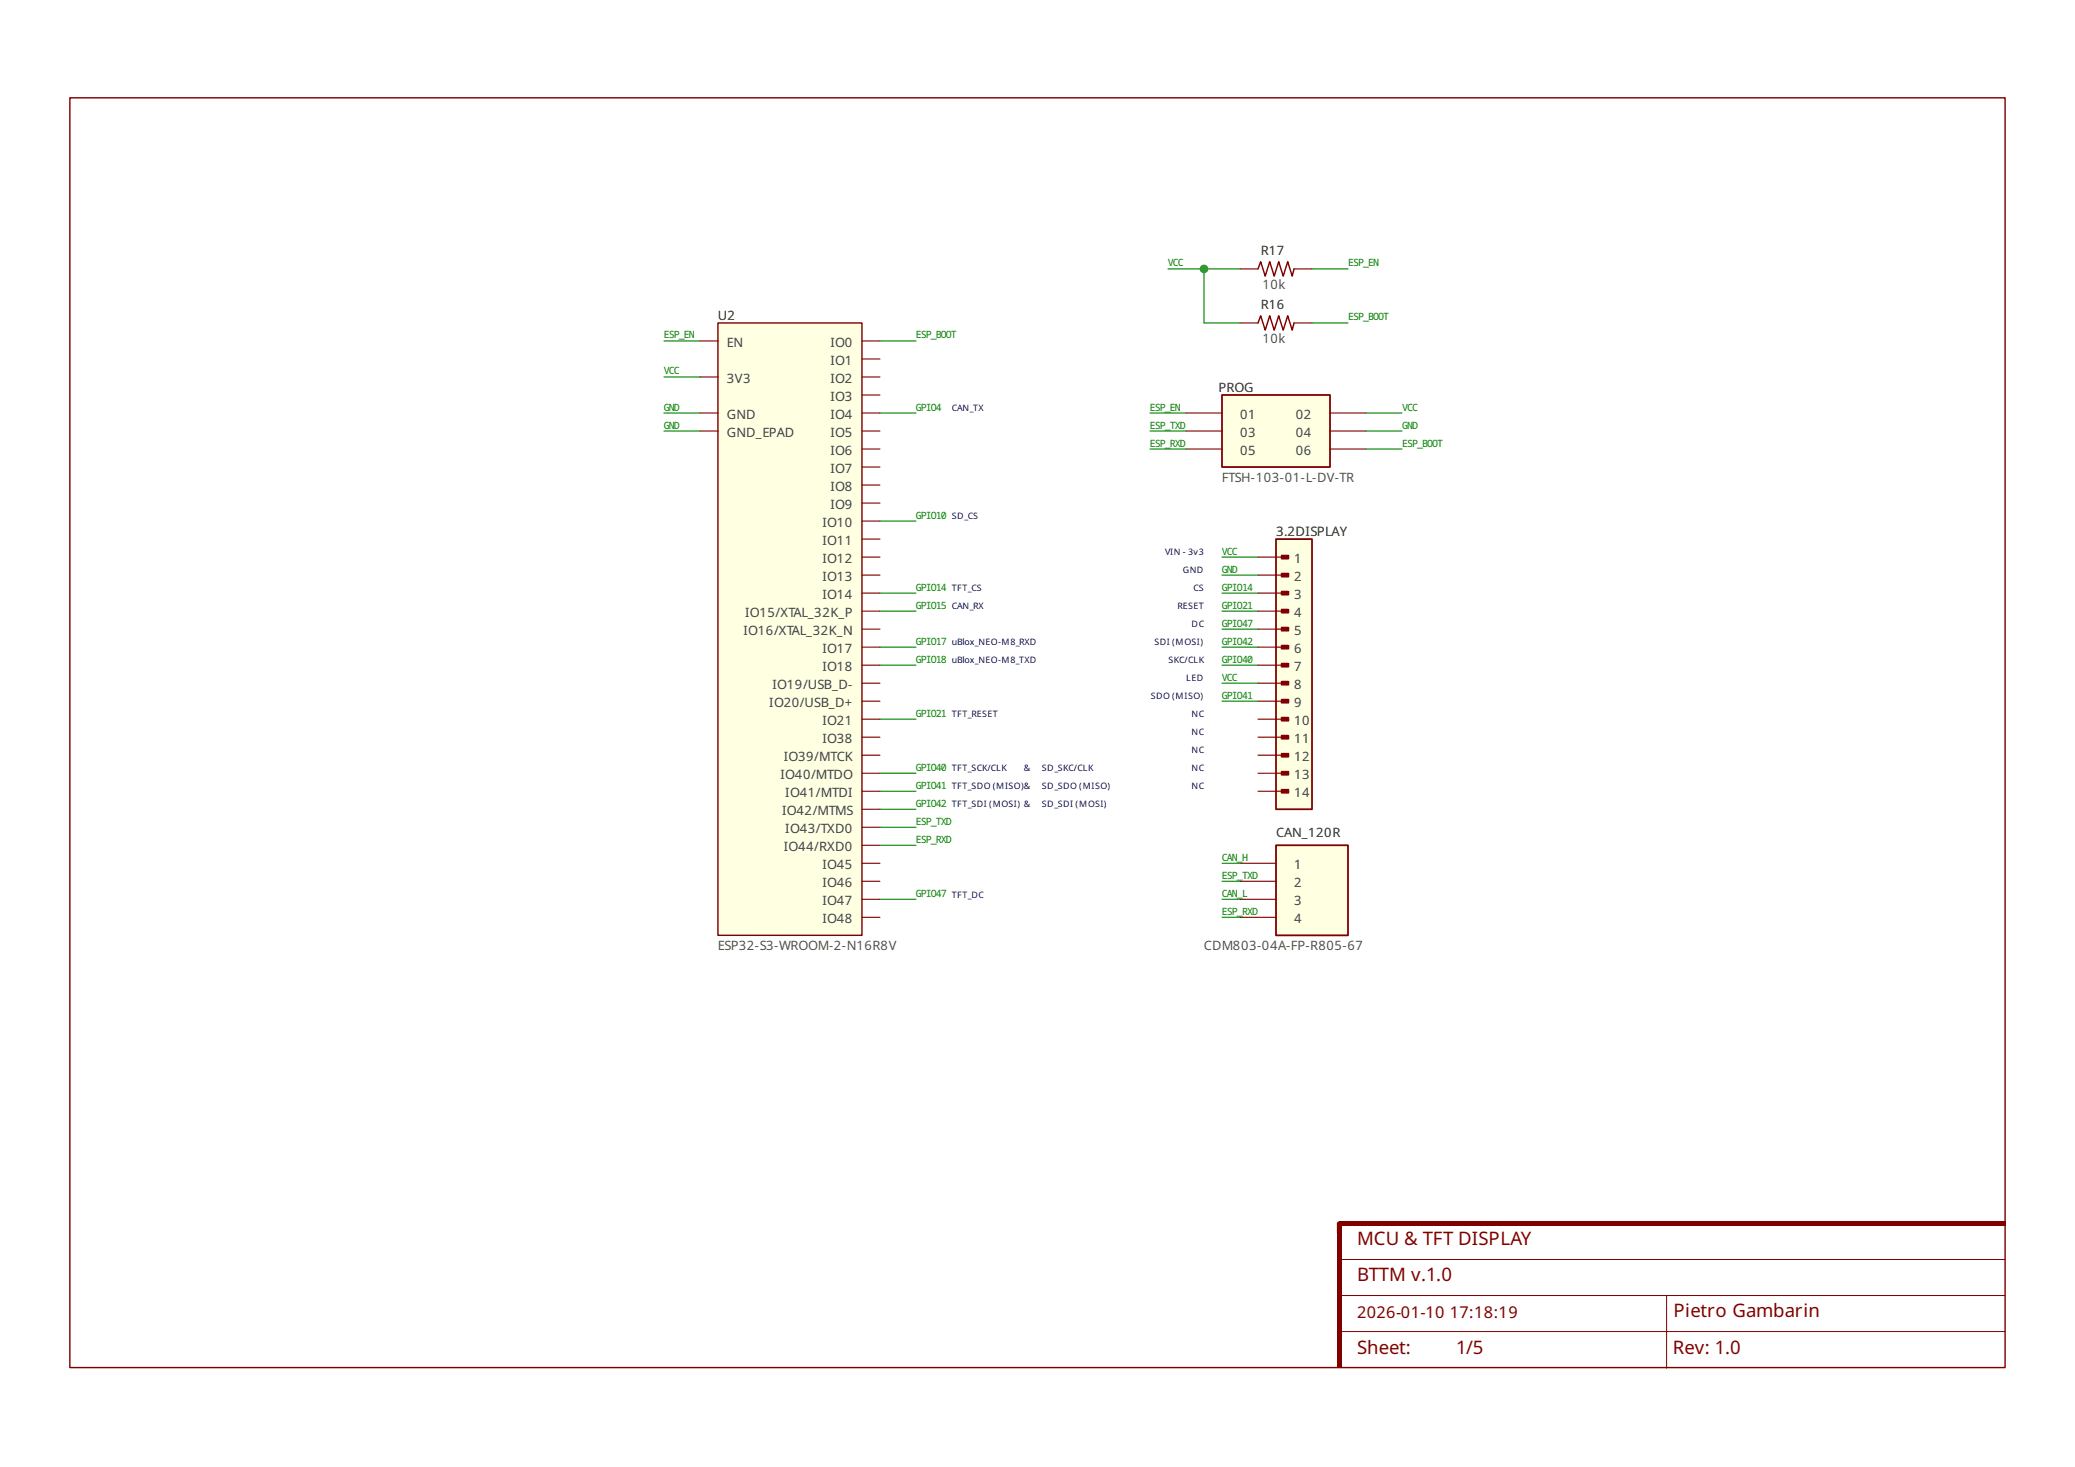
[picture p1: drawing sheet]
<svg xmlns="http://www.w3.org/2000/svg" width="297mm" height="210mm" viewBox="0 0 297 210" stroke-linecap="round" stroke-linejoin="round" font-family="sans-serif">
<path d="M182.7 120.9h10.3v12.9h-10.3z" fill-rule="evenodd" fill="#ffffe1" stroke="#800000" stroke-width=".26"/>
<path d="M177.5 126.1h5.2M177.5 128.7h5.2M177.5 123.5h5.2M177.5 131.3h5.2" fill="none" stroke="#800000" stroke-width=".16"/>
<path d="M182.7 77.1h5.1v38.7h-5.1z" fill-rule="evenodd" fill="#ffffe1" stroke="#800000" stroke-width=".25"/>
<g fill="#800000" stroke="#800000" stroke-width=".25">
<path d="M183.5 79.5h.9v.4h-.9z" fill-rule="evenodd"/>
<path d="M183.5 82.1h.9v.4h-.9z" fill-rule="evenodd"/>
<path d="M183.5 84.6h.9v.5h-.9z" fill-rule="evenodd"/>
<path d="M183.5 87.2h.9v.5h-.9z" fill-rule="evenodd"/>
<path d="M183.5 89.8h.9v.4h-.9z" fill-rule="evenodd"/>
<path d="M183.5 92.4h.9v.4h-.9z" fill-rule="evenodd"/>
<path d="M183.5 95h.9v.4h-.9z" fill-rule="evenodd"/>
<path d="M183.5 97.5h.9v.5h-.9z" fill-rule="evenodd"/>
<path d="M183.5 100.1h.9v.4h-.9z" fill-rule="evenodd"/>
<path d="M183.5 102.7h.9v.4h-.9z" fill-rule="evenodd"/>
<path d="M183.5 105.3h.9v.4h-.9z" fill-rule="evenodd"/>
<path d="M183.5 107.8h.9v.5h-.9z" fill-rule="evenodd"/>
<path d="M183.5 110.4h.9v.5h-.9z" fill-rule="evenodd"/>
<path d="M183.5 113h.9v.4h-.9z" fill-rule="evenodd"/>
</g>
<g fill="none" stroke="#800000" stroke-width=".16">
<path d="M180.1 79.7h3.9M180.1 92.6h3.9M180.1 82.3h3.9M180.1 95.2h3.9M180.1 97.8h3.9M180.1 90h3.9M180.1 84.9h3.9M180.1 87.4h3.9M180.1 108.1h3.9M180.1 100.3h3.9M180.1 110.6h3.9M180.1 102.9h3.9"/>
<path d="M180.1 113.2h3.9M180.1 105.5h3.9"/>
</g>
<path d="M174.9 56.5h15.5v10.3h-15.5z" fill-rule="evenodd" fill="#ffffe1" stroke="#800000" stroke-width=".26"/>
<path d="M177.5 38.5h2.6M185.2 38.5h2.6M169.8 59.1h5.1M177.5 46.2h2.6M185.2 46.2h2.6M190.4 59.1h5.1M169.8 64.2h5.1M169.8 61.7h5.1M190.4 64.2h5.1M190.4 61.7h5.1" fill="none" stroke="#800000" stroke-width=".16"/>
<path d="M180.1 38.5l.4-1.1 .6 2.1 .7-2.1 .6 2.1 .6-2.1 .7 2.1 .6-2.1 .7 2.1 .2-1M180.1 46.2l.4-1 .6 2 .7-2 .6 2 .6-2 .7 2 .6-2 .7 2 .2-1" fill="none" stroke="#800000" stroke-width=".21"/>
<g fill="#800000">
<path d="M191.7 174.8h95.3v.6h-95.3z" fill-rule="evenodd"/>
<path d="M191.4 175.1h.6v20.6h-.6z" fill-rule="evenodd"/>
</g>
<path d="M10 14h277v181.7h-277z" fill="none" stroke="#800000" stroke-width=".2"/>
<path d="M191.7 190.5h46.9v5.3M191.7 180.2h95.3M191.7 185.4h46.9M287 185.4h-48.4v5.1h48.4" fill="none" stroke="#800000" stroke-width=".14"/>
<path d="M193 175.1h-1.3v1.2" fill="none" stroke="#800000" stroke-width=".62"/>
<path d="M102.8 46.2h20.6v87.6h-20.6z" fill-rule="evenodd" fill="#ffffe1" stroke="#800000" stroke-width=".2"/>
<g fill="none" stroke="#800000" stroke-width=".16">
<path d="M100.2 53.9h2.6M100.2 59.1h2.6M100.2 48.8h2.6M123.4 53.9h2.6M123.4 59.1h2.6M123.4 56.5h2.6M123.4 48.8h2.6M123.4 51.4h2.6M100.2 61.7h2.6M123.4 77.1h2.6M123.4 74.6h2.6M123.4 72h2.6"/>
<path d="M123.4 79.7h2.6M123.4 61.7h2.6M123.4 64.2h2.6M123.4 66.8h2.6M123.4 69.4h2.6M123.4 97.8h2.6M123.4 95.2h2.6M123.4 87.4h2.6M123.4 92.6h2.6M123.4 84.9h2.6M123.4 90h2.6M123.4 82.3h2.6"/>
<path d="M123.4 100.3h2.6M123.4 105.5h2.6M123.4 108.1h2.6M123.4 113.2h2.6M123.4 110.6h2.6M123.4 115.8h2.6M123.4 118.4h2.6M123.4 102.9h2.6M123.4 131.3h2.6M123.4 123.5h2.6M123.4 128.7h2.6M123.4 120.9h2.6"/>
<path d="M123.4 126.1h2.6"/>
</g>
<g fill="none" stroke="#008000" stroke-width=".16">
<path d="M167.2 38.5h10.3M172.4 38.5v7.7h5.1M187.8 38.5h5.2M95 48.8h5.2M95 59.1h5.2M95 53.9h5.2M100.2 53.9h.1M126 48.8h5.1M126 59.1h5.1M164.6 59.1h5.2M187.8 46.2h5.2M195.5 59.1h5.2"/>
<path d="M95 61.7h5.2M126 74.6h5.1M164.6 64.2h5.2M164.6 61.7h5.2M174.9 79.7h5.2M195.5 64.2h5.2M195.5 61.7h5.2M126 95.2h5.1M126 87.4h5.1M126 84.9h5.1M126 92.6h5.1M174.9 95.2h5.2"/>
<path d="M174.9 87.4h5.2M174.9 84.9h5.2M174.9 92.6h5.2M174.9 82.3h5.2M174.9 90h5.2M174.9 97.8h5.2M126 118.4h5.1M126 102.9h5.1M126 115.8h5.1M126 110.6h5.1M126 113.2h5.1M174.9 100.3h5.2"/>
<path d="M126 120.9h5.1M126 128.7h5.1M174.9 131.3h2.6M174.9 123.5h2.6M174.9 126.1h2.6M174.9 128.7h2.6"/>
</g>
<circle cx="172.4" cy="38.5" r=".61" fill="#008000"/>
<g font-size="2.7" fill="#800000">
<text x="194.3" y="178.2">MCU &amp; TFT DISPLAY</text>
<text x="194.3" y="183.4">BTTM v.1.0</text>
<text x="239.6" y="188.5">Pietro Gambarin</text>
<text x="194.3" y="193.7">Sheet:</text>
<text x="208.4" y="193.7">1/5</text>
<text x="239.5" y="193.7">Rev: 1.0</text>
</g>
<g font-size="2.3" fill="#800000">
<text x="194.3" y="188.5">2026-01-10</text>
<text x="207.5" y="188.5">17:18:19</text>
</g>
<text font-size="1.9" fill="#202020" x="182.7" y="76.7">3.2DISPLAY</text>
<g font-size="1.8" fill="#202020">
<text x="180.5" y="36.5">R17</text>
<text x="102.8" y="45.7">U2</text>
<text x="180.5" y="44.2">R16</text>
<text x="174.4" y="56.1">PROG</text>
<text x="182.7" y="119.7">CAN_120R</text>
</g>
<g font-size="1.8" fill="#505050">
<text x="180.7" y="41.3">10k</text>
<text x="180.7" y="49.1">10k</text>
<text x="174.9" y="68.9">FTSH-103-01-L-DV-TR</text>
<text x="102.8" y="135.9">ESP32-S3-WROOM-2-N16R8V</text>
<text x="172.4" y="135.9">CDM803-04A-FP-R805-67</text>
</g>
<g font-size="1.8" fill="#404040">
<text x="104.1" y="49.6">EN</text>
<text x="118.9" y="52.2">IO1</text>
<text x="118.9" y="49.6">IO0</text>
<text x="104.1" y="54.7">3V3</text>
<text x="104.1" y="59.9">GND</text>
<text x="118.9" y="54.7">IO2</text>
<text x="118.9" y="59.9">IO4</text>
<text x="118.9" y="57.3">IO3</text>
<text x="177.5" y="59.9">01</text>
<text x="185.5" y="59.9">02</text>
<text x="104.1" y="62.5">GND_EPAD</text>
<text x="118.9" y="65.1">IO6</text>
<text x="118.9" y="62.5">IO5</text>
<text x="177.5" y="62.5">03</text>
<text x="177.5" y="65.1">05</text>
<text x="185.5" y="65.1">06</text>
<text x="185.5" y="62.5">04</text>
<text x="118.9" y="67.6">IO7</text>
<text x="118.9" y="70.2">IO8</text>
<text x="117.7" y="77.9">IO11</text>
<text x="117.7" y="75.4">IO10</text>
<text x="118.9" y="72.8">IO9</text>
<text x="117.7" y="80.5">IO12</text>
<text x="117.7" y="83.1">IO13</text>
<text x="185.2" y="83.1">2</text>
<text x="185.2" y="80.5">1</text>
<text x="106.7" y="88.2">IO15/XTAL_32K_P</text>
<text x="117.7" y="85.7">IO14</text>
<text x="185.2" y="85.7">3</text>
<text x="185.2" y="88.2">4</text>
<text x="106.4" y="90.8">IO16/XTAL_32K_N</text>
<text x="117.7" y="96">IO18</text>
<text x="117.7" y="93.4">IO17</text>
<text x="185.2" y="93.4">6</text>
<text x="185.2" y="96">7</text>
<text x="185.2" y="90.8">5</text>
<text x="110.1" y="101.1">IO20/USB_D+</text>
<text x="110.6" y="98.6">IO19/USB_D-</text>
<text x="185.2" y="101.1">9</text>
<text x="185.2" y="98.6">8</text>
<text x="117.7" y="106.3">IO38</text>
<text x="117.7" y="103.7">IO21</text>
<text x="185.2" y="103.7">10</text>
<text x="185.2" y="106.3">11</text>
<text x="111.7" y="111.4">IO40/MTDO</text>
<text x="112.2" y="108.9">IO39/MTCK</text>
<text x="185.2" y="108.9">12</text>
<text x="185.2" y="111.4">13</text>
<text x="112" y="116.6">IO42/MTMS</text>
<text x="112.4" y="114">IO41/MTDI</text>
<text x="112.4" y="119.2">IO43/TXD0</text>
<text x="185.2" y="114">14</text>
<text x="112.2" y="121.8">IO44/RXD0</text>
<text x="117.7" y="124.3">IO45</text>
<text x="185.2" y="124.3">1</text>
<text x="117.7" y="129.5">IO47</text>
<text x="117.7" y="126.9">IO46</text>
<text x="185.2" y="126.9">2</text>
<text x="185.2" y="129.5">3</text>
<text x="117.7" y="132.1">IO48</text>
<text x="185.2" y="132.1">4</text>
</g>
<g font-size="1.4" fill="#008000">
<text x="167.2" y="38.1">VCC</text>
<text x="193" y="38.1">ESP_EN</text>
<text x="193" y="45.9">ESP_BOOT</text>
<text x="95" y="53.6">VCC</text>
<text x="95" y="48.4">ESP_EN</text>
<text x="131.1" y="48.4">ESP_BOOT</text>
<text x="95" y="58.7">GND</text>
<text x="131.1" y="58.7">GPIO4</text>
<text x="164.6" y="58.7">ESP_EN</text>
<text x="200.7" y="58.7">VCC</text>
<text x="95" y="61.3">GND</text>
<text x="164.6" y="63.9">ESP_RXD</text>
<text x="164.6" y="61.3">ESP_TXD</text>
<text x="200.7" y="61.3">GND</text>
<text x="200.7" y="63.9">ESP_BOOT</text>
<text x="131.1" y="74.2">GPIO10</text>
<text x="174.9" y="79.4">VCC</text>
<text x="174.9" y="81.9">GND</text>
<text x="131.1" y="87.1">GPIO15</text>
<text x="131.1" y="84.5">GPIO14</text>
<text x="174.9" y="89.7">GPIO47</text>
<text x="174.9" y="87.1">GPIO21</text>
<text x="174.9" y="84.5">GPIO14</text>
<text x="131.1" y="94.8">GPIO18</text>
<text x="131.1" y="92.2">GPIO17</text>
<text x="174.9" y="94.8">GPIO40</text>
<text x="174.9" y="92.2">GPIO42</text>
<text x="174.9" y="97.4">VCC</text>
<text x="174.9" y="100">GPIO41</text>
<text x="131.1" y="102.5">GPIO21</text>
<text x="131.1" y="110.3">GPIO40</text>
<text x="131.1" y="112.9">GPIO41</text>
<text x="131.1" y="118">ESP_TXD</text>
<text x="131.1" y="115.4">GPIO42</text>
<text x="131.1" y="120.6">ESP_RXD</text>
<text x="174.9" y="123.2">CAN_H</text>
<text x="174.9" y="125.7">ESP_TXD</text>
<text x="131.1" y="128.3">GPIO47</text>
<text x="174.9" y="130.9">ESP_RXD</text>
<text x="174.9" y="128.3">CAN_L</text>
</g>
<g font-size="1.3" fill="#000080">
<text x="136.3" y="58.8">CAN_TX</text>
<text x="136.3" y="74.3">SD_CS</text>
<text x="166.8" y="79.5">VIN - 3v3</text>
<text x="169.3" y="82">GND</text>
<text x="136.3" y="87.2">CAN_RX</text>
<text x="136.3" y="84.6">TFT_CS</text>
<text x="168.5" y="87.2">RESET</text>
<text x="170.6" y="89.8">DC</text>
<text x="170.8" y="84.6">CS</text>
<text x="136.3" y="94.9">uBlox_NEO-M8_TXD</text>
<text x="136.3" y="92.3">uBlox_NEO-M8_RXD</text>
<text x="165.3" y="92.3">SDI (MOSI)</text>
<text x="167.3" y="94.9">SKC/CLK</text>
<text x="164.7" y="100.1">SDO (MISO)</text>
<text x="169.8" y="97.5">LED</text>
<text x="136.3" y="102.7">TFT_RESET</text>
<text x="170.6" y="107.8">NC</text>
<text x="170.6" y="105.2">NC</text>
<text x="170.6" y="102.7">NC</text>
<text x="136.3" y="110.4">TFT_SCK/CLK</text>
<text x="136.3" y="113">TFT_SDO (MISO)&amp;</text>
<text x="146.6" y="110.4">&amp;</text>
<text x="149.2" y="113">SD_SDO (MISO)</text>
<text x="149.2" y="110.4">SD_SKC/CLK</text>
<text x="170.6" y="110.4">NC</text>
<text x="170.6" y="113">NC</text>
<text x="136.3" y="115.5">TFT_SDI (MOSI) &amp;</text>
<text x="149.2" y="115.5">SD_SDI (MOSI)</text>
<text x="136.3" y="128.4">TFT_DC</text>
</g>
</svg>
